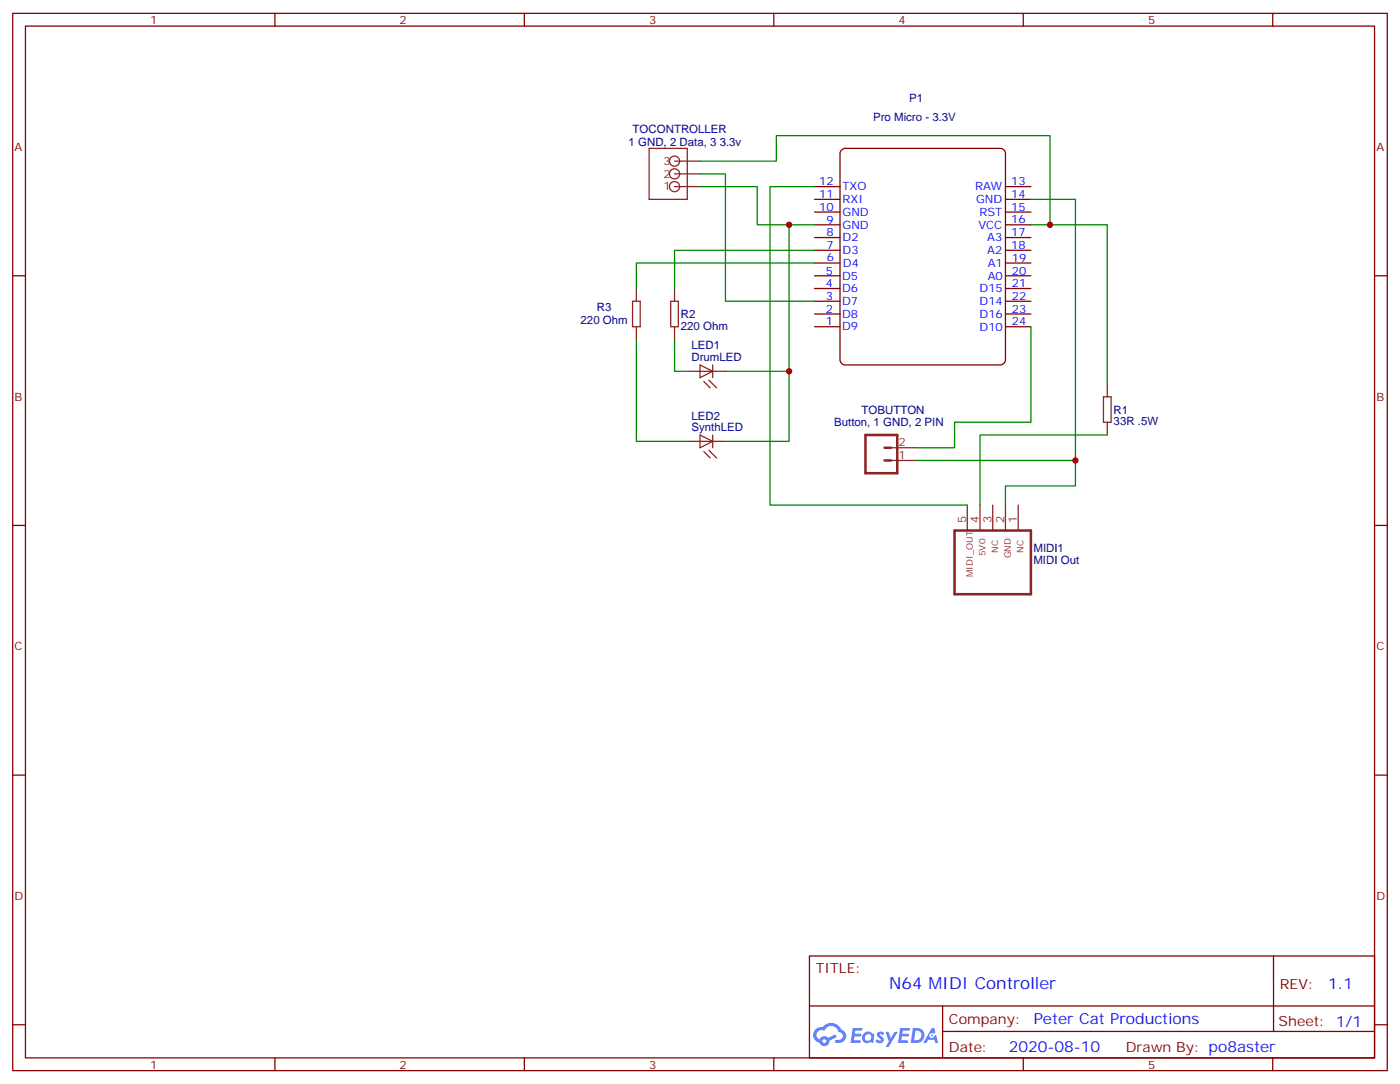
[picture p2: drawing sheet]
<svg xmlns="http://www.w3.org/2000/svg" width="388mm" height="300mm" viewBox="0 0 388 300" stroke-linecap="round" stroke-linejoin="round" font-family="sans-serif">
<g fill="none" stroke="#870000" stroke-width=".35">
<path d="M3.5 3.7h381v292.8h-381zM7.1 7.2h373.9v285.8h-373.9zM76.2 3.7v3.5M145.3 3.7v3.5M214.5 3.7v3.5M283.6 3.7v3.5M352.8 3.7v3.5M3.5 76.4h3.6M381 76.4h3.5M3.5 145.5h3.6M381 145.5h3.5M3.5 214.7h3.6"/>
<path d="M381 214.7h3.5M224.4 264.8h156.6v28.2h-156.6zM224.4 278.6h156.5M261.3 278.6v14.1M353 264.8v20.9M3.5 283.8h3.6M76.2 293v3.5M145.3 293v3.5M214.5 293v3.5M261.3 285.7h119.6M283.6 293v3.5M352.8 293v3.5"/>
<path d="M381 283.8h3.5"/>
</g>
<g fill="#5487ff">
<path d="M243.4 285.9a1.22 1.22 0 0 1 1.7 .3l-.4 .6a.47 .47 0 0 0-.4-.4 .47 .47 0 0 0-.5 .2l.1 .1a1.23 1.23 0 0 1 .8 1.9 1.44 1.44 0 0 1-2.1-.3l.5-.5 .8 .4a.29 .29 0 0 0 .3-.2 .29 .29 0 0 0-.3-.4 1.04 1.04 0 0 1-.5-1.7z"/>
<path d="M236.4 284.7h2.3l.3 .2-.1 .5h-1.8l-.1 .9h1.5l.3 .4-.4 .3h-1.6l-.1 1.1 1.7 .1 .2 .3-.2 .3h-2.6z"/>
<path d="M249.5 284.7h2.4l.3 .2-.1 .5h-1.9l-.1 .9h1.5l.4 .3-.4 .4h-1.6l-.2 1.1 1.8 .1 .1 .3-.1 .3h-2.7z"/>
<path d="M258.3 284.7h.7l.3 1.2-.6 .4a.69 .69 0 0 0-1 .2 .69 .69 0 0 0 .4 1 .69 .69 0 0 0 .9-.6l.5-.3 .5 2.2h-.8l-.2-.8h-1.7l-.5 .8h-.9z"/>
<path d="M245.5 285.8h.8l.6 1.8 1.1-1.8h.8l-2.5 4.2h-.8l.9-1.6z"/>
<path d="M253 284.7l-.6 4.1h1.4a2.11 2.11 0 0 0 2.4-2.1 2.11 2.11 0 0 0-2.5-2zM253.8 285.4a1.39 1.39 0 0 1 1.6 1.4 1.39 1.39 0 0 1-1.8 1.3h-.2z"/>
<path d="M239.4 286.3a1.54 1.54 0 0 0-.1 2.2 1.54 1.54 0 0 0 2.1 .1l.6 .2 .3-2.3-.1-.2h-.4a1.49 1.49 0 0 0-2.4 0zM239.6 287.3a.95 .95 0 0 1 1.9 0 .95 .95 0 0 1-1.9 0z"/>
<path d="M226.1 285.1a2.18 2.18 0 0 0 1 3.7 1.44 1.44 0 0 0 1.7 .9 1.44 1.44 0 0 0 1.1-1.5l2-1-.4-.7-1.9 .9a1.47 1.47 0 0 0-2.5 .5 1.39 1.39 0 0 1-.6-2 1.39 1.39 0 0 1 2-.4 2.12 2.12 0 0 1 2.1-1.3 2.12 2.12 0 0 1 1.9 1.7 1.14 1.14 0 0 1 1.1 1.4 1.14 1.14 0 0 1-1.6 .7 .43 .43 0 0 0-.6 .4 .43 .43 0 0 0 .5 .4 1.98 1.98 0 0 0 2.5-1.2 1.98 1.98 0 0 0-1.3-2.5 3.1 3.1 0 0 0-5.2-.7l-.9 .1zM228 288.4a.54 .54 0 0 1 1 0 .54 .54 0 0 1-1 0z"/>
<circle cx="258.3" cy="286.8" r=".26"/>
</g>
<path d="M233.1 41.7l1.1-.6h43.1a1.41 1.41 0 0 1 1.4 1.4v57.2a1.51 1.51 0 0 1-1.4 1.4h-43.1a1.51 1.51 0 0 1-1.4-1.4v-57.2z" fill="#fff" stroke="#800000" stroke-width=".35"/>
<g fill="none" stroke="#870000" stroke-width=".35">
<path d="M225.8 58.7h7M225.8 55.2h7M225.8 51.7h7M278.7 58.7h7.1M278.7 55.2h7.1M278.7 51.7h7.1M225.8 79.9h7M225.8 76.4h7M225.8 72.8h7M225.8 69.3h7M225.8 65.8h7M225.8 62.3h7"/>
<path d="M278.7 79.9h7.1M278.7 76.4h7.1M278.7 72.8h7.1M278.7 69.3h7.1M278.7 65.8h7.1M278.7 62.3h7.1M225.8 90.5h7M225.8 87h7M225.8 83.4h7M278.7 90.5h7.1M278.7 87h7.1M278.7 83.4h7.1"/>
</g>
<g fill="none" stroke="#8c2424" stroke-width=".35">
<path d="M179.9 41.1h10.6v14.1h-10.6zM187 51.7h7M187 48.2h7M187 44.6h7M176.4 79.9v3.5M187 79.9v3.5M175.3 83.4h2.1v7.1h-2.1zM176.4 90.5v3.5M185.9 83.4h2.1v7.1h-2.1zM187 90.5v3.5M190.5 102.8h10.6M194 101.1l3.6 1.7-3.6 1.8z"/>
<path d="M195.1 105.7l1.7 1.7M196.5 105.3l2.1 2.1M197.6 101.1v3.5M305.9 109.9h2.1v7h-2.1zM306.9 106.4v3.5M306.9 116.9v3.6M190.5 122.2h10.6M194 120.5l3.6 1.7-3.6 1.8zM195.1 125.1l1.7 1.7M196.5 124.7l2.1 2.1M197.6 120.5v3.5M246.9 127.5h7.1"/>
<path d="M246.9 124h7.1M268.1 139.9v7M271.6 139.9v7M275.2 139.9v7M278.7 139.9v7M282.2 139.9v7"/>
<circle cx="187" cy="48.2" r="1.41"/>
<circle cx="187" cy="51.7" r="1.41"/>
<circle cx="187" cy="44.6" r="1.41"/>
</g>
<path d="M239.9 120.5h8.8v10.6h-8.8zM245.2 124h1.7M245.2 127.5h1.7M264.6 146.9h21.2v17.7h-21.2z" fill="none" stroke="#8c2424" stroke-width=".71"/>
<g fill="none" stroke="#008700" stroke-width=".35">
<path d="M194 44.6h21.2v-7h75.8v24.7h15.9v44.1M194 51.7h15.9v10.6h8.8M194 48.2h7.1v35.2h24.7M225.8 51.7h-12.4v88.2h54.7M285.8 55.2h12.3v79.4h-19.4v5.3M225.8 62.3h-7.1v40.5h-17.6M225.8 69.3h-38.8v10.6M225.8 72.8h-49.4v7.1M285.8 62.3h5.2M176.4 94v28.2h14.1M187 94v8.8h3.5M285.8 90.5v26.4h-21.2v7.1h-10.6"/>
<path d="M218.7 102.8v19.4h-17.6M254 127.5h44.1M306.9 120.5h-35.3v19.4"/>
</g>
<g fill="#c00">
<circle cx="218.7" cy="102.8" r=".88"/>
<circle cx="291" cy="62.3" r=".88"/>
<circle cx="218.7" cy="62.3" r=".88"/>
<circle cx="298.1" cy="127.5" r=".88"/>
</g>
<text font-size="4.6" fill="#00f" x="246.5" y="273.8">N64 MIDI Controller</text>
<g font-size="4.2" fill="#00f">
<text x="368.2" y="274">1.1</text>
<text x="286.5" y="283.6">Peter Cat Productions</text>
<text x="279.6" y="291.4">2020-08-10</text>
</g>
<g font-size="3.9" fill="#800">
<text x="226.1" y="269.3">TITLE:</text>
<text x="354.8" y="274">REV:</text>
<text x="263" y="283.5">Company:</text>
<text x="354.4" y="284.2">Sheet: 1/1</text>
<text x="263" y="291.2">Date:</text>
<text x="312.1" y="291.3">Drawn By: po8aster</text>
</g>
<g font-size="3.2" fill="#800">
<text x="41.6" y="6.7">1</text>
<text x="110.8" y="6.7">2</text>
<text x="179.9" y="6.7">3</text>
<text x="249.1" y="6.7">4</text>
<text x="318.2" y="6.7">5</text>
<text x="4.1" y="41.8">A</text>
<text x="381.5" y="41.8">A</text>
<text x="4.1" y="110.9">B</text>
<text x="381.5" y="110.9">B</text>
<text x="4.1" y="180.1">C</text>
<text x="381.5" y="180.1">C</text>
<text x="4.1" y="249.2">D</text>
<text x="381.5" y="249.2">D</text>
<text x="41.6" y="296">1</text>
<text x="110.8" y="296">2</text>
<text x="179.9" y="296">3</text>
<text x="249.1" y="296">4</text>
<text x="318.2" y="296">5</text>
</g>
<g font-size="3.2" fill="#000080">
<text x="252" y="28.2">P1</text>
<text x="242" y="33.5">Pro Micro - 3.3V</text>
<text x="174.3" y="40.4">1 GND, 2 Data, 3 3.3v</text>
<text x="175.4" y="36.9">TOCONTROLLER</text>
<text x="160.9" y="89.8">220 Ohm</text>
<text x="165.5" y="86.3">R3</text>
<text x="188.7" y="88.1">R2</text>
<text x="188.7" y="91.3">220 Ohm</text>
<text x="191.7" y="100">DrumLED</text>
<text x="191.7" y="96.8">LED1</text>
<text x="191.7" y="119.4">SynthLED</text>
<text x="191.7" y="116.2">LED2</text>
<text x="231.2" y="118.1">Button, 1 GND, 2 PIN</text>
<text x="238.8" y="114.6">TOBUTTON</text>
<text x="308.7" y="117.8">33R .5W</text>
<text x="308.7" y="114.6">R1</text>
<text x="286.5" y="153">MIDI1</text>
<text x="286.5" y="156.2">MIDI Out</text>
</g>
<g font-size="3.2" fill="#8d2323">
<text x="183.9" y="45.7">3</text>
<text x="183.9" y="52.7">1</text>
<text x="183.9" y="49.2">2</text>
<text x="249.1" y="123.6">2</text>
<text x="249.1" y="127.2">1</text>
<text x="267.8" y="144.8" transform="rotate(-90 267.8 144.8)">5</text>
<text x="271.3" y="144.8" transform="rotate(-90 271.3 144.8)">4</text>
<text x="274.8" y="144.8" transform="rotate(-90 274.8 144.8)">3</text>
<text x="278.3" y="144.8" transform="rotate(-90 278.3 144.8)">2</text>
<text x="281.9" y="144.8" transform="rotate(-90 281.9 144.8)">1</text>
</g>
<g font-size="3.2" fill="#00f">
<text x="227" y="51.3">12</text>
<text x="233.5" y="52.7">TXO</text>
<text x="270.3" y="52.7">RAW</text>
<text x="280.3" y="51.3">13</text>
<text x="227" y="58.4">10</text>
<text x="227" y="54.9">11</text>
<text x="233.5" y="59.8">GND</text>
<text x="233.5" y="56.3">RXI</text>
<text x="270.5" y="56.2">GND</text>
<text x="271.5" y="59.8">RST</text>
<text x="280.3" y="54.8">14</text>
<text x="280.3" y="58.3">15</text>
<text x="229.1" y="65.4">8</text>
<text x="229.1" y="61.9">9</text>
<text x="233.5" y="63.3">GND</text>
<text x="271.2" y="63.3">VCC</text>
<text x="280.3" y="61.9">16</text>
<text x="280.3" y="65.4">17</text>
<text x="229.1" y="69">7</text>
<text x="233.5" y="70.4">D3</text>
<text x="233.5" y="66.9">D2</text>
<text x="273.6" y="66.8">A3</text>
<text x="273.6" y="70.3">A2</text>
<text x="280.3" y="68.9">18</text>
<text x="228.9" y="76.1">5</text>
<text x="229.2" y="72.4">6</text>
<text x="233.4" y="77.5">D5</text>
<text x="233.6" y="73.8">D4</text>
<text x="273.8" y="73.9">A1</text>
<text x="273.8" y="77.4">A0</text>
<text x="280.5" y="72.5">19</text>
<text x="280.5" y="76">20</text>
<text x="228.9" y="83.1">3</text>
<text x="228.9" y="79.5">4</text>
<text x="233.4" y="80.9">D6</text>
<text x="271.5" y="81">D15</text>
<text x="280.5" y="79.6">21</text>
<text x="280.5" y="83.1">22</text>
<text x="228.9" y="86.6">2</text>
<text x="233.4" y="88">D8</text>
<text x="233.4" y="84.5">D7</text>
<text x="271.5" y="84.5">D14</text>
<text x="271.5" y="88">D16</text>
<text x="280.5" y="86.6">23</text>
<text x="228.9" y="90.1">1</text>
<text x="233.4" y="91.5">D9</text>
<text x="271.5" y="91.5">D10</text>
<text x="280.5" y="90.1">24</text>
</g>
<g font-size="2.5" fill="#8d2323">
<text x="273.1" y="154" transform="rotate(-90 273.1 154)">5V0</text>
<text x="276.7" y="153" transform="rotate(-90 276.7 153)">NC</text>
<text x="280.2" y="154.7" transform="rotate(-90 280.2 154.7)">GND</text>
<text x="283.7" y="153" transform="rotate(-90 283.7 153)">NC</text>
<text x="269.6" y="159.9" transform="rotate(-90 269.6 159.9)">MIDI_OUT</text>
</g>
</svg>
